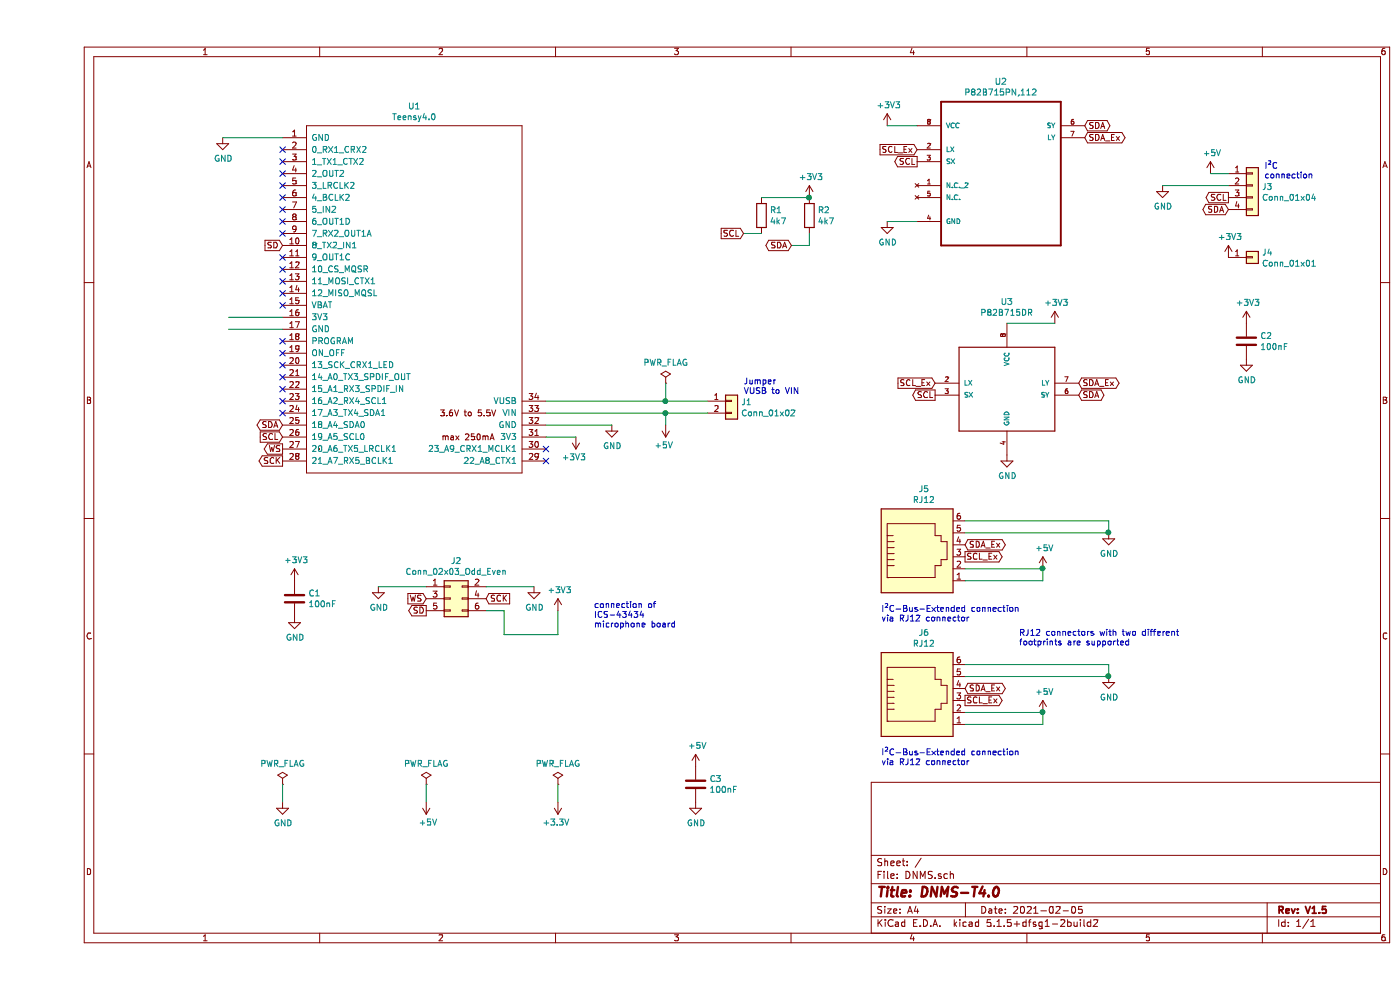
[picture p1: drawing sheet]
EESchema Schematic File Version 4
EELAYER 30 0
EELAYER END
$Descr A4 11693 8268
encoding utf-8
Sheet 1 1
Title "DNMS-T4.0"
Date "2021-02-05"
Rev "V1.5"
Comp ""
Comment1 ""
Comment2 ""
Comment3 ""
Comment4 ""
$EndDescr
$Comp
L DNMS-rescue:Conn_01x02-Connector_Generic-DNMS-rescue-DNMS-rescue-DNMS-rescue J1
U 1 1
P 5800 3350
F 0 "J1" H 5880 3342 50  0000 L CNN
F 1 "Conn_01x02" H 5880 3251 50  0000 L CNN
F 2 "Connector_PinHeader_2.54mm:PinHeader_1x02_P2.54mm_Vertical" V 5800 3350 50  0001 R CNN
F 3 "~" H 5800 3350 50  0001 C CNN
	1    5800 3350
	1    0    0    -1  
$EndComp
$Comp
L DNMS-rescue:Conn_01x04-Connector_Generic-DNMS-rescue-DNMS-rescue-DNMS-rescue J3
U 1 1
P 10150 1550
F 0 "J3" H 10230 1542 50  0000 L CNN
F 1 "Conn_01x04" H 10230 1451 50  0000 L CNN
F 2 "Connector_PinHeader_2.54mm:PinHeader_1x04_P2.54mm_Vertical" H 10150 1550 50  0001 C CNN
F 3 "~" H 10150 1550 50  0001 C CNN
	1    10150 1550
	1    0    0    -1  
$EndComp
$Comp
L DNMS-rescue:GND-power-DNMS-rescue-DNMS-rescue-DNMS-rescue #PWR0105
U 1 1
P 9400 1550
F 0 "#PWR0105" H 9400 1300 50  0001 C CNN
F 1 "GND" H 9405 1377 50  0000 C CNN
F 2 "" H 9400 1550 50  0001 C CNN
F 3 "" H 9400 1550 50  0001 C CNN
	1    9400 1550
	1    0    0    -1  
$EndComp
$Comp
L DNMS-rescue:+5V-power-DNMS-rescue-DNMS-rescue-DNMS-rescue #PWR0107
U 1 1
P 9800 1450
F 0 "#PWR0107" H 9800 1300 50  0001 C CNN
F 1 "+5V" H 9815 1623 50  0000 C CNN
F 2 "" H 9800 1450 50  0001 C CNN
F 3 "" H 9800 1450 50  0001 C CNN
	1    9800 1450
	1    0    0    -1  
$EndComp
Wire Wire Line
	9800 1450 9950 1450
$Comp
L DNMS-rescue:GND-power-DNMS-rescue-DNMS-rescue-DNMS-rescue #PWR0109
U 1 1
P 7100 1850
F 0 "#PWR0109" H 7100 1600 50  0001 C CNN
F 1 "GND" H 7105 1677 50  0000 C CNN
F 2 "" H 7100 1850 50  0001 C CNN
F 3 "" H 7100 1850 50  0001 C CNN
	1    7100 1850
	1    0    0    -1  
$EndComp
$Comp
L DNMS-rescue:C-Device-DNMS-rescue-DNMS-rescue-DNMS-rescue C2
U 1 1
P 10100 2850
F 0 "C2" H 10215 2896 50  0000 L CNN
F 1 "100nF" H 10215 2805 50  0000 L CNN
F 2 "C_THT_100nF:C_THT_100nF_L9.0mm_W2.0mm_P5.00mm_P7.50mm" H 10138 2700 50  0001 C CNN
F 3 "~" H 10100 2850 50  0001 C CNN
	1    10100 2850
	1    0    0    -1  
$EndComp
$Comp
L DNMS-rescue:GND-power-DNMS-rescue-DNMS-rescue-DNMS-rescue #PWR0110
U 1 1
P 10100 3000
F 0 "#PWR0110" H 10100 2750 50  0001 C CNN
F 1 "GND" H 10105 2827 50  0000 C CNN
F 2 "" H 10100 3000 50  0001 C CNN
F 3 "" H 10100 3000 50  0001 C CNN
	1    10100 3000
	1    0    0    -1  
$EndComp
Wire Wire Line
	7100 1050 7350 1050
$Comp
L DNMS-rescue:+3V3-power-DNMS-rescue-DNMS-rescue-DNMS-rescue #PWR0112
U 1 1
P 7100 1050
F 0 "#PWR0112" H 7100 900 50  0001 C CNN
F 1 "+3V3" H 7115 1223 50  0000 C CNN
F 2 "" H 7100 1050 50  0001 C CNN
F 3 "" H 7100 1050 50  0001 C CNN
	1    7100 1050
	1    0    0    -1  
$EndComp
$Comp
L DNMS-rescue:+3V3-power-DNMS-rescue-DNMS-rescue-DNMS-rescue #PWR0113
U 1 1
P 10100 2700
F 0 "#PWR0113" H 10100 2550 50  0001 C CNN
F 1 "+3V3" H 10115 2873 50  0000 C CNN
F 2 "" H 10100 2700 50  0001 C CNN
F 3 "" H 10100 2700 50  0001 C CNN
	1    10100 2700
	1    0    0    -1  
$EndComp
$Comp
L DNMS-rescue:R-Device-DNMS-rescue-DNMS-rescue-DNMS-rescue R1
U 1 1
P 6050 1800
F 0 "R1" H 6120 1846 50  0000 L CNN
F 1 "4k7" H 6120 1755 50  0000 L CNN
F 2 "Resistor_THT:R_Axial_DIN0207_L6.3mm_D2.5mm_P10.16mm_Horizontal" V 5980 1800 50  0001 C CNN
F 3 "~" H 6050 1800 50  0001 C CNN
	1    6050 1800
	1    0    0    -1  
$EndComp
$Comp
L DNMS-rescue:R-Device-DNMS-rescue-DNMS-rescue-DNMS-rescue R2
U 1 1
P 6450 1800
F 0 "R2" H 6520 1846 50  0000 L CNN
F 1 "4k7" H 6520 1755 50  0000 L CNN
F 2 "Resistor_THT:R_Axial_DIN0207_L6.3mm_D2.5mm_P10.16mm_Horizontal" V 6380 1800 50  0001 C CNN
F 3 "~" H 6450 1800 50  0001 C CNN
	1    6450 1800
	1    0    0    -1  
$EndComp
$Comp
L DNMS-rescue:+3V3-power-DNMS-rescue-DNMS-rescue-DNMS-rescue #PWR0114
U 1 1
P 6450 1650
F 0 "#PWR0114" H 6450 1500 50  0001 C CNN
F 1 "+3V3" H 6465 1823 50  0000 C CNN
F 2 "" H 6450 1650 50  0001 C CNN
F 3 "" H 6450 1650 50  0001 C CNN
	1    6450 1650
	1    0    0    -1  
$EndComp
Wire Wire Line
	6450 1650 6050 1650
Connection ~ 6450 1650
Text GLabel 5900 1950 0    50   Input ~ 0
SCL
Wire Wire Line
	6050 1950 5900 1950
Text GLabel 6300 2050 0    50   BiDi ~ 0
SDA
Wire Wire Line
	6300 2050 6450 2050
Wire Wire Line
	6450 2050 6450 1950
Text GLabel 7350 1350 0    50   Output ~ 0
SCL
Text GLabel 9950 1650 0    50   Output ~ 0
SCL
Text GLabel 9950 1750 0    50   BiDi ~ 0
SDA
Text GLabel 8750 1050 2    50   BiDi ~ 0
SDA
Text GLabel 8750 1150 2    50   BiDi ~ 0
SDA_Ex
Wire Wire Line
	9400 1550 9950 1550
Text Notes 10250 1500 0    50   ~ 0
I²C\nconnection
Text Notes 4650 5250 0    50   ~ 0
connection of\nICS-43434\nmicrophone board
Wire Wire Line
	7100 1850 7350 1850
$Comp
L DNMS-rescue:PWR_FLAG-power-DNMS-rescue-DNMS-rescue-DNMS-rescue #FLG0101
U 1 1
P 2050 6550
F 0 "#FLG0101" H 2050 6625 50  0001 C CNN
F 1 "PWR_FLAG" H 2050 6723 50  0000 C CNN
F 2 "" H 2050 6550 50  0001 C CNN
F 3 "~" H 2050 6550 50  0001 C CNN
	1    2050 6550
	1    0    0    -1  
$EndComp
$Comp
L DNMS-rescue:PWR_FLAG-power-DNMS-rescue-DNMS-rescue-DNMS-rescue #FLG0102
U 1 1
P 3250 6550
F 0 "#FLG0102" H 3250 6625 50  0001 C CNN
F 1 "PWR_FLAG" H 3250 6723 50  0000 C CNN
F 2 "" H 3250 6550 50  0001 C CNN
F 3 "~" H 3250 6550 50  0001 C CNN
	1    3250 6550
	1    0    0    -1  
$EndComp
$Comp
L DNMS-rescue:PWR_FLAG-power-DNMS-rescue-DNMS-rescue-DNMS-rescue #FLG0103
U 1 1
P 4350 6550
F 0 "#FLG0103" H 4350 6625 50  0001 C CNN
F 1 "PWR_FLAG" H 4350 6723 50  0000 C CNN
F 2 "" H 4350 6550 50  0001 C CNN
F 3 "~" H 4350 6550 50  0001 C CNN
	1    4350 6550
	1    0    0    -1  
$EndComp
$Comp
L DNMS-rescue:GND-power-DNMS-rescue-DNMS-rescue-DNMS-rescue #PWR0116
U 1 1
P 2050 6700
F 0 "#PWR0116" H 2050 6450 50  0001 C CNN
F 1 "GND" H 2055 6527 50  0000 C CNN
F 2 "" H 2050 6700 50  0001 C CNN
F 3 "" H 2050 6700 50  0001 C CNN
	1    2050 6700
	1    0    0    -1  
$EndComp
$Comp
L DNMS-rescue:+5V-power-DNMS-rescue-DNMS-rescue-DNMS-rescue #PWR0117
U 1 1
P 3250 6700
F 0 "#PWR0117" H 3250 6550 50  0001 C CNN
F 1 "+5V" H 3265 6873 50  0000 C CNN
F 2 "" H 3250 6700 50  0001 C CNN
F 3 "" H 3250 6700 50  0001 C CNN
	1    3250 6700
	1    0    0    1   
$EndComp
$Comp
L DNMS-rescue:+3.3V-power-DNMS-rescue-DNMS-rescue-DNMS-rescue #PWR0118
U 1 1
P 4350 6700
F 0 "#PWR0118" H 4350 6550 50  0001 C CNN
F 1 "+3.3V" H 4365 6873 50  0000 C CNN
F 2 "" H 4350 6700 50  0001 C CNN
F 3 "" H 4350 6700 50  0001 C CNN
	1    4350 6700
	-1   0    0    1   
$EndComp
Wire Wire Line
	2050 6550 2050 6700
Wire Wire Line
	3250 6550 3250 6700
Wire Wire Line
	4350 6550 4350 6700
$Comp
L DNMS-rescue:GND-power-DNMS-rescue-DNMS-rescue-DNMS-rescue #PWR0101
U 1 1
P 1550 1150
F 0 "#PWR0101" H 1550 900 50  0001 C CNN
F 1 "GND" H 1555 977 50  0000 C CNN
F 2 "" H 1550 1150 50  0001 C CNN
F 3 "" H 1550 1150 50  0001 C CNN
	1    1550 1150
	1    0    0    -1  
$EndComp
NoConn ~ 2050 1250
NoConn ~ 2050 1350
NoConn ~ 2050 1450
NoConn ~ 2050 1550
NoConn ~ 2050 1650
NoConn ~ 2050 1750
NoConn ~ 2050 1850
Text GLabel 2050 2050 0    50   Input ~ 0
SD
NoConn ~ 2050 2150
NoConn ~ 2050 2250
NoConn ~ 2050 2350
NoConn ~ 2050 2450
NoConn ~ 2050 2550
Wire Wire Line
	1550 1150 2050 1150
Wire Wire Line
	2050 2650 1600 2650
Wire Wire Line
	2050 2750 1600 2750
Wire Wire Line
	4250 3350 5250 3350
Wire Wire Line
	4250 3450 5250 3450
Wire Wire Line
	5250 3350 5250 3200
Connection ~ 5250 3350
Wire Wire Line
	5250 3350 5600 3350
$Comp
L DNMS-rescue:PWR_FLAG-power-DNMS-rescue-DNMS-rescue-DNMS-rescue #FLG0104
U 1 1
P 5250 3200
F 0 "#FLG0104" H 5250 3275 50  0001 C CNN
F 1 "PWR_FLAG" H 5250 3373 50  0000 C CNN
F 2 "" H 5250 3200 50  0001 C CNN
F 3 "~" H 5250 3200 50  0001 C CNN
	1    5250 3200
	1    0    0    -1  
$EndComp
Wire Wire Line
	5250 3450 5250 3550
Connection ~ 5250 3450
Wire Wire Line
	5250 3450 5600 3450
$Comp
L DNMS-rescue:+5V-power-DNMS-rescue-DNMS-rescue-DNMS-rescue #PWR0102
U 1 1
P 5250 3550
F 0 "#PWR0102" H 5250 3400 50  0001 C CNN
F 1 "+5V" H 5265 3723 50  0000 C CNN
F 2 "" H 5250 3550 50  0001 C CNN
F 3 "" H 5250 3550 50  0001 C CNN
	1    5250 3550
	-1   0    0    1   
$EndComp
Wire Wire Line
	4250 3550 4800 3550
$Comp
L DNMS-rescue:GND-power-DNMS-rescue-DNMS-rescue-DNMS-rescue #PWR0103
U 1 1
P 4800 3550
F 0 "#PWR0103" H 4800 3300 50  0001 C CNN
F 1 "GND" H 4805 3377 50  0000 C CNN
F 2 "" H 4800 3550 50  0001 C CNN
F 3 "" H 4800 3550 50  0001 C CNN
	1    4800 3550
	1    0    0    -1  
$EndComp
Text GLabel 2050 3550 0    50   BiDi ~ 0
SDA
Text GLabel 2050 3650 0    50   Input ~ 0
SCL
Text GLabel 2050 3750 0    50   Output ~ 0
WS
Text GLabel 2050 3850 0    50   Output ~ 0
SCK
NoConn ~ 2050 1950
NoConn ~ 2050 2850
NoConn ~ 2050 2950
NoConn ~ 2050 3050
NoConn ~ 2050 3150
NoConn ~ 2050 3250
NoConn ~ 2050 3350
NoConn ~ 2050 3450
NoConn ~ 4250 3750
NoConn ~ 4250 3850
Wire Wire Line
	4250 3650 4500 3650
$Comp
L DNMS-rescue:+3V3-power-DNMS-rescue-DNMS-rescue-DNMS-rescue #PWR0115
U 1 1
P 4500 3650
F 0 "#PWR0115" H 4500 3500 50  0001 C CNN
F 1 "+3V3" H 4515 3823 50  0000 C CNN
F 2 "" H 4500 3650 50  0001 C CNN
F 3 "" H 4500 3650 50  0001 C CNN
	1    4500 3650
	-1   0    0    1   
$EndComp
Text GLabel 3250 5000 0    50   Input ~ 0
WS
Text GLabel 3250 5100 0    50   Output ~ 0
SD
Text GLabel 3750 5000 2    50   Input ~ 0
SCK
$Comp
L DNMS-rescue:C-Device-DNMS-rescue-DNMS-rescue-DNMS-rescue C1
U 1 1
P 2150 5000
F 0 "C1" H 2265 5046 50  0000 L CNN
F 1 "100nF" H 2265 4955 50  0000 L CNN
F 2 "C_THT_100nF:C_THT_100nF_L9.0mm_W2.0mm_P5.00mm_P7.50mm" H 2188 4850 50  0001 C CNN
F 3 "~" H 2150 5000 50  0001 C CNN
	1    2150 5000
	1    0    0    -1  
$EndComp
$Comp
L DNMS-rescue:GND-power-DNMS-rescue-DNMS-rescue-DNMS-rescue #PWR0119
U 1 1
P 2150 5150
F 0 "#PWR0119" H 2150 4900 50  0001 C CNN
F 1 "GND" H 2155 4977 50  0000 C CNN
F 2 "" H 2150 5150 50  0001 C CNN
F 3 "" H 2150 5150 50  0001 C CNN
	1    2150 5150
	1    0    0    -1  
$EndComp
$Comp
L DNMS-rescue:+3V3-power-DNMS-rescue-DNMS-rescue-DNMS-rescue #PWR0120
U 1 1
P 2150 4850
F 0 "#PWR0120" H 2150 4700 50  0001 C CNN
F 1 "+3V3" H 2165 5023 50  0000 C CNN
F 2 "" H 2150 4850 50  0001 C CNN
F 3 "" H 2150 4850 50  0001 C CNN
	1    2150 4850
	1    0    0    -1  
$EndComp
$Comp
L DNMS-rescue:GND-power-DNMS-rescue-DNMS-rescue-DNMS-rescue #PWR0121
U 1 1
P 4150 4900
F 0 "#PWR0121" H 4150 4650 50  0001 C CNN
F 1 "GND" H 4155 4727 50  0000 C CNN
F 2 "" H 4150 4900 50  0001 C CNN
F 3 "" H 4150 4900 50  0001 C CNN
	1    4150 4900
	1    0    0    -1  
$EndComp
$Comp
L DNMS-rescue:GND-power-DNMS-rescue-DNMS-rescue-DNMS-rescue #PWR0122
U 1 1
P 2850 4900
F 0 "#PWR0122" H 2850 4650 50  0001 C CNN
F 1 "GND" H 2855 4727 50  0000 C CNN
F 2 "" H 2850 4900 50  0001 C CNN
F 3 "" H 2850 4900 50  0001 C CNN
	1    2850 4900
	1    0    0    -1  
$EndComp
Wire Wire Line
	2850 4900 3250 4900
Wire Wire Line
	3750 4900 4150 4900
Wire Wire Line
	3750 5100 3900 5100
Wire Wire Line
	3900 5100 3900 5300
Wire Wire Line
	3900 5300 4350 5300
Wire Wire Line
	4350 5300 4350 5100
$Comp
L DNMS-rescue:+3V3-power-DNMS-rescue-DNMS-rescue-DNMS-rescue #PWR0123
U 1 1
P 4350 5100
F 0 "#PWR0123" H 4350 4950 50  0001 C CNN
F 1 "+3V3" H 4365 5273 50  0000 C CNN
F 2 "" H 4350 5100 50  0001 C CNN
F 3 "" H 4350 5100 50  0001 C CNN
	1    4350 5100
	1    0    0    -1  
$EndComp
$Comp
L DNMS-rescue:GND-power-DNMS-rescue-DNMS-rescue-DNMS-rescue #PWR0104
U 1 1
P 5500 6700
F 0 "#PWR0104" H 5500 6450 50  0001 C CNN
F 1 "GND" H 5505 6527 50  0000 C CNN
F 2 "" H 5500 6700 50  0001 C CNN
F 3 "" H 5500 6700 50  0001 C CNN
	1    5500 6700
	1    0    0    -1  
$EndComp
$Comp
L DNMS-rescue:C-Device-DNMS-rescue-DNMS-rescue-DNMS-rescue C3
U 1 1
P 5500 6550
F 0 "C3" H 5615 6596 50  0000 L CNN
F 1 "100nF" H 5615 6505 50  0000 L CNN
F 2 "C_THT_100nF:C_THT_100nF_L9.0mm_W2.0mm_P5.00mm_P7.50mm" H 5538 6400 50  0001 C CNN
F 3 "~" H 5500 6550 50  0001 C CNN
	1    5500 6550
	1    0    0    -1  
$EndComp
$Comp
L DNMS-rescue:+5V-power-DNMS-rescue-DNMS-rescue-DNMS-rescue #PWR0106
U 1 1
P 5500 6400
F 0 "#PWR0106" H 5500 6250 50  0001 C CNN
F 1 "+5V" H 5515 6573 50  0000 C CNN
F 2 "" H 5500 6400 50  0001 C CNN
F 3 "" H 5500 6400 50  0001 C CNN
	1    5500 6400
	1    0    0    -1  
$EndComp
$Comp
L DNMS-rescue:Conn_02x03_Odd_Even-Connector_Generic-DNMS-rescue-DNMS-rescue-DNMS-rescue J2
U 1 1
P 3450 5000
F 0 "J2" H 3500 5317 50  0000 C CNN
F 1 "Conn_02x03_Odd_Even" H 3500 5226 50  0000 C CNN
F 2 "Connector_PinHeader_2.54mm:PinHeader_2x03_P2.54mm_Vertical" H 3450 5000 50  0001 C CNN
F 3 "~" H 3450 5000 50  0001 C CNN
	1    3450 5000
	1    0    0    -1  
$EndComp
Text Notes 5900 3300 0    50   ~ 0
Jumper\nVUSB to VIN
$Comp
L teensy:Teensy4.0 U1
U 1 1
P 3150 2500
F 0 "U1" H 3150 4115 50  0000 C CNN
F 1 "Teensy4.0" H 3150 4024 50  0000 C CNN
F 2 "Teensy:Teensy40" H 2750 2700 50  0001 C CNN
F 3 "" H 2750 2700 50  0001 C CNN
	1    3150 2500
	1    0    0    -1  
$EndComp
Wire Wire Line
	8100 2700 8500 2700
$Comp
L DNMS-rescue:+3V3-power-DNMS-rescue-DNMS-rescue-DNMS-rescue #PWR0108
U 1 1
P 8500 2700
F 0 "#PWR0108" H 8500 2550 50  0001 C CNN
F 1 "+3V3" H 8515 2873 50  0000 C CNN
F 2 "" H 8500 2700 50  0001 C CNN
F 3 "" H 8500 2700 50  0001 C CNN
	1    8500 2700
	1    0    0    -1  
$EndComp
Text GLabel 7350 1250 0    50   Input ~ 0
SCL_Ex
$Comp
L P82B715PN_112:P82B715PN,112 U2
U 1 1
P 8050 1350
F 0 "U2" H 8050 2020 50  0000 C CNN
F 1 "P82B715PN,112" H 8050 1929 50  0000 C CNN
F 2 "P82B715PN_112:DIP254P762X420-8" V 8050 1350 50  0001 C BNN
F 3 "" H 8050 1350 50  0001 L BNN
F 4 "None" H 8050 1350 50  0001 L BNN "Feld4"
F 5 "NXP USA" H 8050 1350 50  0001 L BNN "Feld5"
F 6 "Unavailable" H 8050 1350 50  0001 L BNN "Feld6"
F 7 "DIP-8 NXP Semiconductors" H 8050 1350 50  0001 L BNN "Feld7"
F 8 "I2C Bus Extender 8-Pin PDIP Tube" H 8050 1350 50  0001 L BNN "Feld8"
	1    8050 1350
	1    0    0    -1  
$EndComp
Text GLabel 7500 3200 0    50   Input ~ 0
SCL_Ex
Text GLabel 7500 3300 0    50   Output ~ 0
SCL
Text GLabel 8700 3200 2    50   BiDi ~ 0
SDA_Ex
Text GLabel 8700 3300 2    50   BiDi ~ 0
SDA
$Comp
L DNMS-rescue:Conn_01x01-Connector_Generic-DNMS-rescue-DNMS-rescue-DNMS-rescue J4
U 1 1
P 10150 2150
F 0 "J4" H 10230 2192 50  0000 L CNN
F 1 "Conn_01x01" H 10230 2101 50  0000 L CNN
F 2 "Connector_PinHeader_2.54mm:PinHeader_1x01_P2.54mm_Vertical" H 10150 2150 50  0001 C CNN
F 3 "~" H 10150 2150 50  0001 C CNN
	1    10150 2150
	1    0    0    -1  
$EndComp
$Comp
L DNMS-rescue:+3V3-power-DNMS-rescue-DNMS-rescue-DNMS-rescue #PWR0126
U 1 1
P 9950 2150
F 0 "#PWR0126" H 9950 2000 50  0001 C CNN
F 1 "+3V3" H 9965 2323 50  0000 C CNN
F 2 "" H 9950 2150 50  0001 C CNN
F 3 "" H 9950 2150 50  0001 C CNN
	1    9950 2150
	1    0    0    -1  
$EndComp
$Comp
L DNMS-rescue:RJ12-Connector-DNMS-rescue-DNMS-rescue-DNMS-rescue J6
U 1 1
P 7350 5850
F 0 "J6" H 7407 6417 50  0000 C CNN
F 1 "RJ12" H 7407 6326 50  0000 C CNN
F 2 "E5566-Q0LK22-L:E5566Q0LK22L" V 7350 5875 50  0001 C CNN
F 3 "~" V 7350 5875 50  0001 C CNN
	1    7350 5850
	1    0    0    -1  
$EndComp
Text Notes 7050 6400 0    50   ~ 0
I²C-Bus-Extended connection\nvia RJ12 connector
Wire Wire Line
	7750 5650 8950 5650
Wire Wire Line
	7750 5550 8950 5550
Connection ~ 8950 5650
Connection ~ 8400 5950
$Comp
L DNMS-rescue:+5V-power-DNMS-rescue-DNMS-rescue-DNMS-rescue #PWR0127
U 1 1
P 8400 5950
F 0 "#PWR0127" H 8400 5800 50  0001 C CNN
F 1 "+5V" H 8415 6123 50  0000 C CNN
F 2 "" H 8400 5950 50  0001 C CNN
F 3 "" H 8400 5950 50  0001 C CNN
	1    8400 5950
	1    0    0    -1  
$EndComp
Wire Wire Line
	8400 5950 7750 5950
Wire Wire Line
	8400 6050 8400 5950
Wire Wire Line
	7750 6050 8400 6050
$Comp
L DNMS-rescue:GND-power-DNMS-rescue-DNMS-rescue-DNMS-rescue #PWR0128
U 1 1
P 8950 5650
F 0 "#PWR0128" H 8950 5400 50  0001 C CNN
F 1 "GND" H 8955 5477 50  0000 C CNN
F 2 "" H 8950 5650 50  0001 C CNN
F 3 "" H 8950 5650 50  0001 C CNN
	1    8950 5650
	1    0    0    -1  
$EndComp
Wire Wire Line
	8950 5550 8950 5650
Text GLabel 7750 5850 2    50   Output ~ 0
SCL_Ex
Text GLabel 7750 5750 2    50   BiDi ~ 0
SDA_Ex
$Comp
L DNMS-rescue:GND-power-DNMS-rescue-DNMS-rescue-DNMS-rescue #PWR0111
U 1 1
P 8100 3800
F 0 "#PWR0111" H 8100 3550 50  0001 C CNN
F 1 "GND" H 8105 3627 50  0000 C CNN
F 2 "" H 8100 3800 50  0001 C CNN
F 3 "" H 8100 3800 50  0001 C CNN
	1    8100 3800
	1    0    0    -1  
$EndComp
$Comp
L P82B715DR:P82B715DR U3
U 1 1
P 8100 3300
F 0 "U3" H 8100 4081 50  0000 C CNN
F 1 "P82B715DR" H 8100 3990 50  0000 C CNN
F 2 "P82B715:SOIC8" H 8100 3300 50  0001 L BNN
F 3 "" H 8100 3300 50  0001 C CNN
	1    8100 3300
	1    0    0    -1  
$EndComp
$Comp
L DNMS-rescue:RJ12-Connector-DNMS-rescue-DNMS-rescue-DNMS-rescue J5
U 1 1
P 7350 4650
F 0 "J5" H 7407 5217 50  0000 C CNN
F 1 "RJ12" H 7407 5126 50  0000 C CNN
F 2 "54601906WPLF:54601906WPLF" V 7350 4675 50  0001 C CNN
F 3 "~" V 7350 4675 50  0001 C CNN
	1    7350 4650
	1    0    0    -1  
$EndComp
Text Notes 7050 5200 0    50   ~ 0
I²C-Bus-Extended connection\nvia RJ12 connector
Wire Wire Line
	7750 4450 8950 4450
Wire Wire Line
	7750 4350 8950 4350
Connection ~ 8950 4450
Connection ~ 8400 4750
$Comp
L DNMS-rescue:+5V-power-DNMS-rescue-DNMS-rescue-DNMS-rescue #PWR0125
U 1 1
P 8400 4750
F 0 "#PWR0125" H 8400 4600 50  0001 C CNN
F 1 "+5V" H 8415 4923 50  0000 C CNN
F 2 "" H 8400 4750 50  0001 C CNN
F 3 "" H 8400 4750 50  0001 C CNN
	1    8400 4750
	1    0    0    -1  
$EndComp
Wire Wire Line
	8400 4750 7750 4750
Wire Wire Line
	8400 4850 8400 4750
Wire Wire Line
	7750 4850 8400 4850
$Comp
L DNMS-rescue:GND-power-DNMS-rescue-DNMS-rescue-DNMS-rescue #PWR0124
U 1 1
P 8950 4450
F 0 "#PWR0124" H 8950 4200 50  0001 C CNN
F 1 "GND" H 8955 4277 50  0000 C CNN
F 2 "" H 8950 4450 50  0001 C CNN
F 3 "" H 8950 4450 50  0001 C CNN
	1    8950 4450
	1    0    0    -1  
$EndComp
Wire Wire Line
	8950 4350 8950 4450
Text GLabel 7750 4650 2    50   Output ~ 0
SCL_Ex
Text GLabel 7750 4550 2    50   BiDi ~ 0
SDA_Ex
Text Notes 8200 5400 0    50   ~ 0
RJ12 connectors with two different\nfootprints are supported
$EndSCHEMATC
